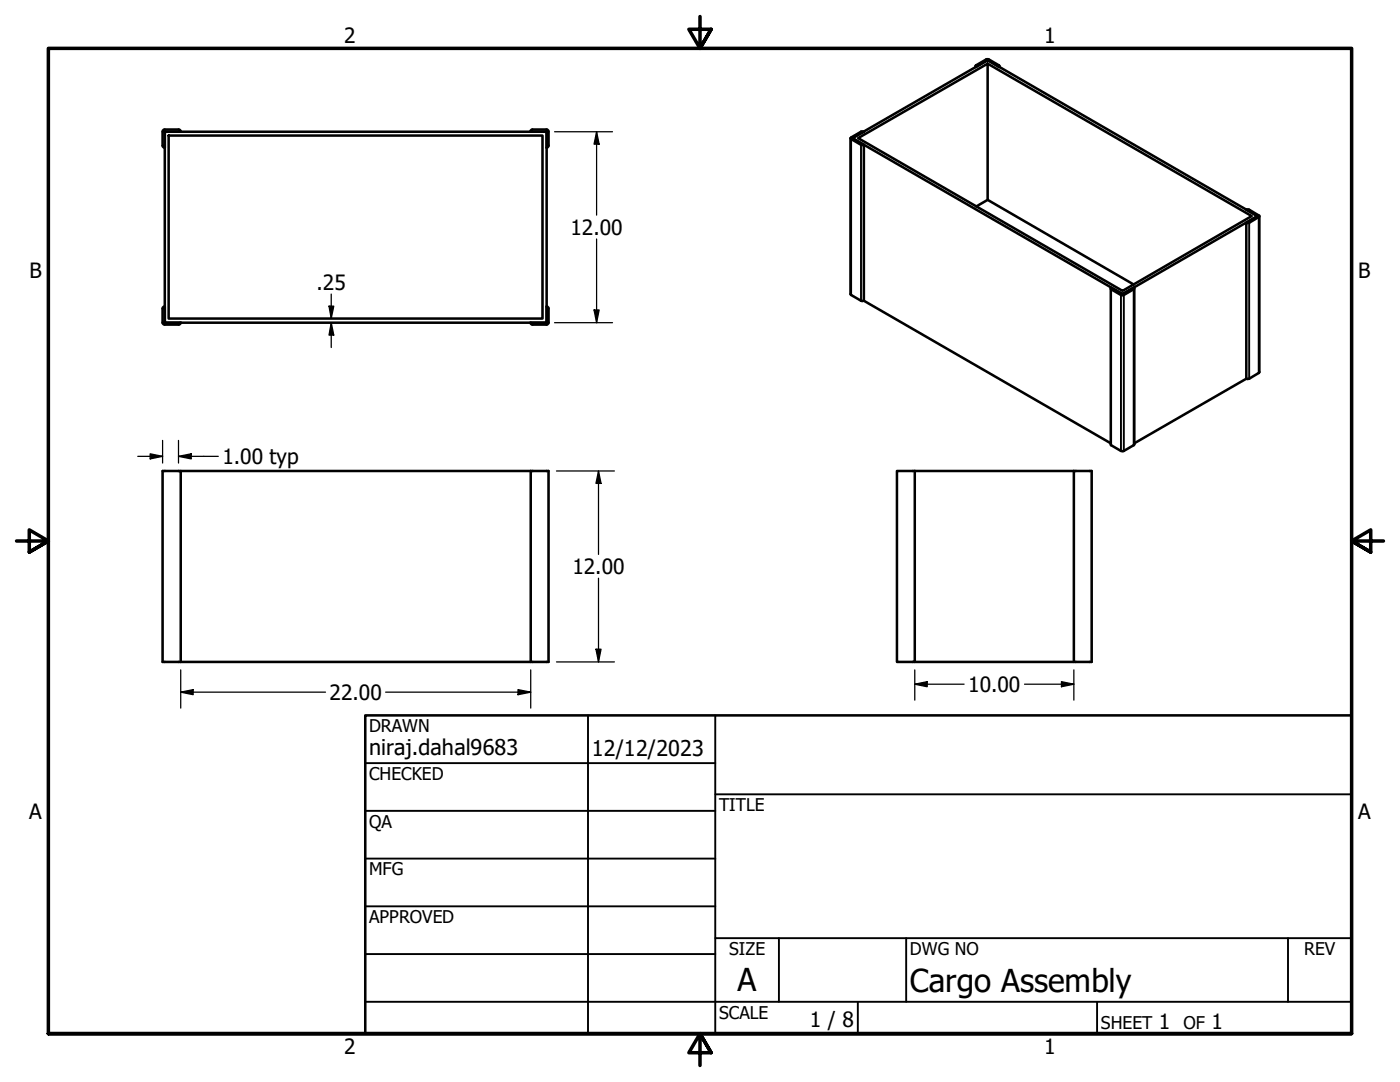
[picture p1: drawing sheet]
<svg xmlns="http://www.w3.org/2000/svg" width="279mm" height="216mm" viewBox="0 0 279 216" stroke-linecap="round" stroke-linejoin="round" font-family="sans-serif">
<!-- layer: Visible (ANSI) -->
<g fill="none" stroke="#000" stroke-width=".51">
<path d="M194.7 13.1v.3M194.8 13l2-1.1 .4-.1 2.3 1.4-.2 .1-2.2-1.3-2.3 1.3-.1-.1zM197.1 12.7l-25.8 14.9 52.7 30.4 25.8-14.9-52.7-30.4v27.2l29.2 16.9M199.5 13.1v.3M32.4 26.3v2.8l.1 .2 .4 .2v-3.2h3.2M32.9 26.3h76.2v38.1h-76.2zM33.7 27.1h74.6v36.5h-74.6zM35.6 25.8h-2.7l-.2 .1-.3 .4M35.7 25.8l.3 .2 .1 .3M105.9 26.3h3.2v3.2M106.3 25.8l-.4 .2v.3M106.3 25.8h2.8"/>
<path d="M109.1 25.8l.3 .2 .1 .3M109.5 26.3v2.8l-.2 .3-.2 .1M169.7 27.6v31.1l2.1 1.3h.6M169.8 27.5l2.1-1.3 .5 .1-2.3 1.3 2.3 1.3h-.6l-1.9-1.2zM170.1 27.6l27-15.6 53.9 31.1-27 15.6zM172.4 28.9v31.1M197.1 39.9l-2.3 1.3M221.7 57.5v31.3l2.3 1.2 2.4-1.3v-31.2M221.7 57.4l2.3 1.3 2.3-1.3 .1 .2-2.4 1.3-2.3-1.2zM248.7 41.8h.6l2 1.3v.1l-2 1.2h-.6l2.3-1.3zM248.7 44.4v31.2M251.3 43.1v31.2l-2 1.3h-.6"/>
<path d="M32.4 64.4l.1 .2 .4 .2h2.7M32.4 61.6v2.8M32.9 61.2h-.2l-.3 .4M32.9 61.2v3.2h3.2M36.1 64.4l-.2 .3-.2 .1M105.9 64.4l.2 .3 .2 .1M106.3 64.8h2.8M109.1 61.2l.3 .2 .1 .2M109.1 61.2v3.2h-3.2M109.5 61.6v2.8M109.5 64.4l-.2 .3-.2 .1M172.4 60l49.3 28.5"/>
<path d="M248.7 75.6l-22.3 12.9M36.1 94h73.4v38.1h-3.6v-38.1M182.6 94v38.1h-3.6v-38.1h38.9v38.1h-3.6v-38.1M36.1 132.1v-38.1h-3.7v38.1h73.5M182.6 132.1h31.7"/>
</g>
<!-- layer: Visible Narrow (ANSI) -->
<path d="M169.9 27.7v31.2M171.8 28.9v31.1M221.7 57.7v31.1M223.7 58.9v31.1M224.3 58.9v31.1M226.3 57.7v31.1M249.3 44.4v31.2M251.2 43.3v31.1" fill="none" stroke="#000" stroke-width=".38"/>
<!-- layer: Border (ANSI) -->
<path d="M139.7 3.3v6.4l-2.2-3.9h4.4l-2.2 3.9 2.2-3.9M3.3 107.9h6.4l-3.9-2.2v4.5l3.9-2.3-3.9 2.3M276.1 107.9h-6.4l3.9-2.2v4.5l-3.9-2.3 3.9 2.3M9.7 206.2v-196.5h260v196.5h-260h260M141.9 210.1l-2.2-3.9 2.2 3.9h-4.4l2.2-3.9v6.4" fill="none" stroke="#000" stroke-width=".7"/>
<!-- layer: Title (ANSI) -->
<g fill="none" stroke="#000" stroke-width=".38">
<path d="M72.9 152.3h69.8M117.3 142.7v63.5M142.7 158.5h127M142.7 142.7v63.5M72.9 161.8h69.8M72.9 171.3h69.8M72.9 199.9h196.8M72.9 180.8h69.8M72.9 190.4h69.8M142.7 187.2h127M155.4 187.2v12.7M171.2 199.9v6.3"/>
<path d="M180.8 187.2v12.7M218.9 199.9v6.3M257 187.2v12.7"/>
</g>
<path d="M72.9 142.7h196.8v63.5h-196.8z" fill="none" stroke="#000" stroke-width=".51"/>
<!-- layer: Dimension (ANSI) -->
<g fill="none" stroke="#000" stroke-width=".25">
<path d="M110.7 26.3h11.5M119.1 26.3l.5 2.5h-1zM119.1 26.3v16.6M66.1 58.7v4.9M119.1 47.7v16.7M65.7 61.1h.9l-.5 2.5zM66.1 64.4l.5 2.5h-.9zM66.1 64.4v4.9M110.7 64.4h11.5M118.6 61.8h1l-.5 2.6zM27.5 91.1h4.9M30 90.6l2.4 .5-2.4 .5z"/>
<path d="M32.4 87.9v4.5M35.6 91.1l2.6-.5v1zM35.6 91.1h8M35.6 87.9v4.5M111.1 94h11.5M119.4 94l.6 2.5h-1.1zM119.4 94v16.6M119.4 115.4v16.7M36.1 138.1l2.4-.5v1zM36.1 138.1h28.9M36.1 133.7v7.6M77 138.1h28.9"/>
<path d="M103.4 137.6l2.5 .5-2.5 .5zM105.9 133.7v7.6M111.1 132.1h11.5M118.9 129.5h1.1l-.6 2.6zM182.6 136.5l2.4-.5v1zM182.6 136.5h9.8M182.6 133.7v6M204.5 136.5h9.8M211.8 136l2.5 .5-2.5 .5zM214.3 133.7v6"/>
</g>
<path d="M119.1 26.3l.5 2.5h-1zM65.7 61.1h.9l-.5 2.5zM66.1 64.4l.5 2.5h-.9zM118.6 61.8h1l-.5 2.6zM30 90.6l2.4 .5-2.4 .5zM35.6 91.1l2.6-.5v1zM119.4 94l.6 2.5h-1.1zM36.1 138.1l2.4-.5v1zM103.4 137.6l2.5 .5-2.5 .5zM118.9 129.5h1.1l-.6 2.6zM182.6 136.5l2.4-.5v1zM211.8 136l2.5 .5-2.5 .5z" fill="#000"/>
<g font-size="6.3">
<text x="147.2" y="197.7">A</text>
<text x="181.6" y="197.9">Cargo Assembly</text>
</g>
<g font-size="4.3">
<text x="73.7" y="150.6">niraj.dahal9683</text>
<text x="118.1" y="150.8">12/12/2023</text>
</g>
<g font-size="4.2">
<text x="68.7" y="8.6">2</text>
<text x="208.4" y="8.6">1</text>
<text x="113.9" y="46.9">12.00</text>
<text x="5.9" y="55.5">B</text>
<text x="63.2" y="57.8">.25</text>
<text x="271.1" y="55.5">B</text>
<text x="44.4" y="92.6">1.00 typ</text>
<text x="114.2" y="114.6">12.00</text>
<text x="65.8" y="139.6">22.00</text>
<text x="193.2" y="138">10.00</text>
<text x="5.8" y="163.4">A</text>
<text x="271" y="163.4">A</text>
<text x="161.6" y="204.9">1 / 8</text>
<text x="231.3" y="205.4">1</text>
<text x="241.8" y="205.4">1</text>
<text x="68.7" y="210.3">2</text>
<text x="208.4" y="210.3">1</text>
</g>
<g font-size="3.5">
<text x="73.7" y="146">DRAWN</text>
<text x="73.7" y="155.6">CHECKED</text>
<text x="143.5" y="161.8">TITLE</text>
<text x="73.7" y="165.2">QA</text>
<text x="73.7" y="174.7">MFG</text>
<text x="73.7" y="184.2">APPROVED</text>
<text x="145.5" y="190.6">SIZE</text>
<text x="181.6" y="190.6">DWG NO</text>
<text x="260.3" y="190.5">REV</text>
<text x="143.5" y="203.3">SCALE</text>
<text x="219.7" y="205.4">SHEET</text>
<text x="236.2" y="205.4">OF</text>
</g>
</svg>
